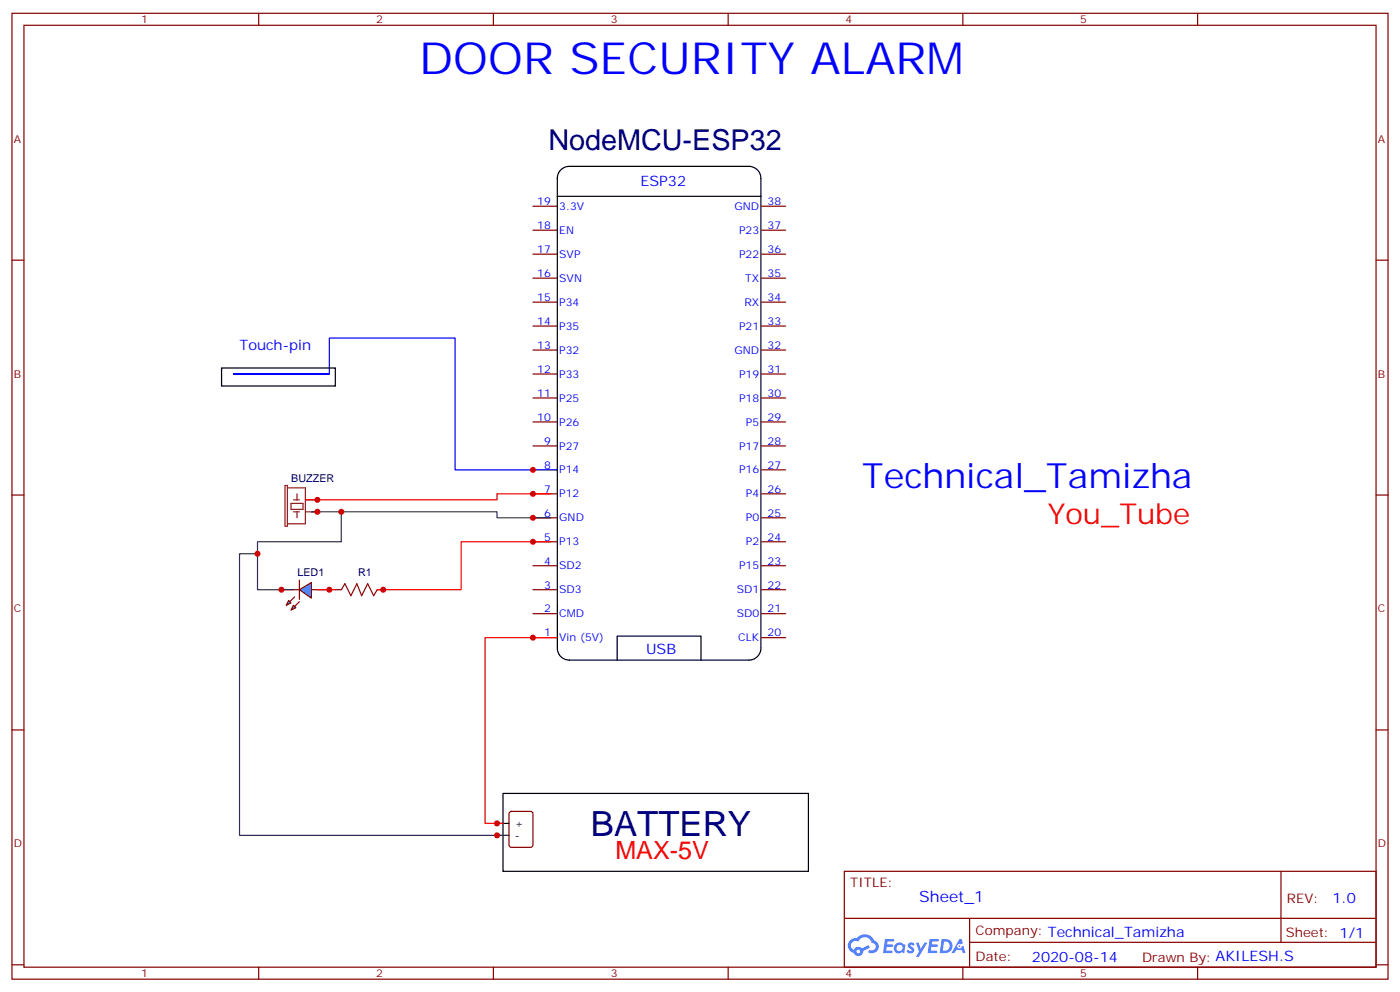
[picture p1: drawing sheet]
<svg xmlns="http://www.w3.org/2000/svg" width="412mm" height="292mm" viewBox="0 0 412 292" stroke-linecap="round" stroke-linejoin="round" font-family="sans-serif">
<g fill="none" stroke="#870000" stroke-width=".35">
<path d="M3.5 3.9h405.4v284.4h-405.4zM7.1 7.4h398.2v277.3h-398.2zM76.2 3.9v3.5M145.3 3.9v3.5M214.5 3.9v3.5M283.6 3.9v3.5M352.8 3.9v3.5M3.5 76.6h3.6M405.3 76.6h3.6M3.5 145.7h3.6M405.3 145.7h3.6M3.5 214.9h3.6"/>
<path d="M405.3 214.9h3.6M248.7 256.5h156.6v28.2h-156.6zM377.3 256.5v20.9M248.7 270.4h156.5M285.6 277.4h119.6M285.6 270.4v14.1M3.5 284h3.6M76.2 284.7v3.6M145.3 284.7v3.6M214.5 284.7v3.6M283.6 284.7v3.6M352.8 284.7v3.6"/>
<path d="M405.3 284h3.6"/>
</g>
<g fill="#5487ff">
<path d="M267.7 277.7a1.22 1.22 0 0 1 1.7 .2l-.4 .6a.47 .47 0 0 0-.3-.4 .47 .47 0 0 0-.5 .2l.1 .2a1.14 1.14 0 0 1 .8 1.8 1.14 1.14 0 0 1-1.9 0l-.2-.2 .5-.6 .7 .5a.29 .29 0 0 0 .3-.3 .29 .29 0 0 0-.2-.3 1.04 1.04 0 0 1-.6-1.7z"/>
<path d="M260.7 276.4h2.4l.3 .2-.2 .5-1.8 .1-.1 .8h1.5l.3 .4-.3 .4h-1.6l-.2 1.1h1.7l.2 .3-.2 .3-2.6 .1z"/>
<path d="M273.8 276.4h2.4l.3 .2-.1 .5-1.8 .1-.2 .8h1.6l.3 .4-.4 .4h-1.6l-.1 1.1h1.7l.2 .3-.2 .3-2.6 .1z"/>
<path d="M282.6 276.4h.7l.3 1.3-.6 .3a.69 .69 0 0 0-1 .3 .69 .69 0 0 0 .4 .9 .69 .69 0 0 0 .9-.6l.5-.2 .6 2.2h-.8l-.2-.9h-1.8l-.5 .9h-.8z"/>
<path d="M269.8 277.5h.8l.6 1.8 1.1-1.8h.9l-2.6 4.2h-.8l.9-1.5z"/>
<path d="M277.4 276.4l-.6 4.2h1.3a2.11 2.11 0 0 0 2.5-2.1 2.11 2.11 0 0 0-2.5-2.1zM278.1 277.2a1.39 1.39 0 0 1 1.7 1.4 1.39 1.39 0 0 1-1.8 1.3h-.3z"/>
<path d="M263.7 278.1a1.54 1.54 0 0 0-.1 2.1 1.54 1.54 0 0 0 2.2 .1l.6 .3 .3-2.3-.2-.3h-.4a1.49 1.49 0 0 0-2.4 .1zM264 279.1a.94 .94 0 0 1 1.8 0 .94 .94 0 0 1-1.8 0z"/>
<path d="M250.4 276.8a2.18 2.18 0 0 0 1.1 3.7 1.44 1.44 0 0 0 1.6 .9 1.44 1.44 0 0 0 1.2-1.4l2-1-.5-.8-1.9 1a1.47 1.47 0 0 0-2.4 .4 1.39 1.39 0 0 1-.7-1.9 1.39 1.39 0 0 1 2-.5 2.12 2.12 0 0 1 2.2-1.3 2.12 2.12 0 0 1 1.9 1.7 1.14 1.14 0 0 1 1.1 1.4 1.14 1.14 0 0 1-1.7 .7 .43 .43 0 0 0-.5 .4 .43 .43 0 0 0 .4 .5 1.98 1.98 0 0 0 2.5-1.2 1.98 1.98 0 0 0-1.2-2.6 3.1 3.1 0 0 0-5.3-.6l-.9 .1zM252.3 280.1a.55 .55 0 0 1 1.1 0 .55 .55 0 0 1-1.1 0z"/>
<circle cx="282.6" cy="278.5" r=".26"/>
</g>
<path d="M164.2 52.4v138.4a3.5 3.5 0 0 0 3.5 3.5h52.9a3.5 3.5 0 0 0 3.5-3.5M164.2 57.8h59.9M164.2 52.5a3.5 3.5 0 0 1 3.5-3.5h52.9a3.5 3.5 0 0 1 3.5 3.5v138.2M181.8 194.3v-7h24.7v7" fill="none" stroke="#000" stroke-width=".35"/>
<g fill="none" stroke="#870000" stroke-width=".35">
<path d="M157 60.7h7M157 67.8h7M157 74.8h7M224.4 60.7h7M224.4 67.8h7M224.4 74.8h7M157 88.9h7M157 96h7M157 81.9h7M224.4 88.9h7M224.4 96h7M224.4 81.9h7"/>
<path d="M157 103h7M157 110.1h7M157 117.2h7M224.4 103h7M224.4 110.1h7M224.4 117.2h7M157 124.2h7M157 131.3h7M157 138.3h7M224.4 124.2h7M224.4 131.3h7M224.4 138.3h7"/>
<path d="M157 145.4h7M157 152.4h7M157 159.5h7M224.4 145.4h7M224.4 152.4h7M224.4 159.5h7M157 166.5h7M157 173.6h7M224.4 166.5h7M224.4 173.6h7M157 180.7h7M157 187.7h7"/>
<path d="M224.4 180.7h7M224.4 187.7h7"/>
</g>
<path d="M84 142.9h.7v12h-.7zM84.7 143.6h5.3v10.6h-5.3M85.7 148.2h3.6v1.8h-3.6zM86.4 150.7h1.8M86.4 147.1h1.8M87.5 145.4v1.7M87.5 150.7v1.7M90 150.7h3.5M90 147.1h3.5" fill="none" stroke="#8c2424" stroke-width=".35"/>
<path d="M88.2 173.6l3.5-2.1v4.6z" fill="#09f" stroke="#870000" stroke-width=".35"/>
<path d="M88.2 170.8v5.6z" fill="#f00" stroke="#870000" stroke-width=".35"/>
<g fill="#870000" stroke="#870000" stroke-width=".35">
<path d="M88.2 177.1l-1.4 1.4z"/>
<path d="M86.8 175.7l-1.4 1.4z"/>
</g>
<g fill="#09f" stroke="#870000" stroke-width=".35">
<path d="M86.4 178.2l.7 .7-1.4 .7z"/>
<path d="M85 176.8l.7 .7-1.4 .7z"/>
</g>
<path d="M82.9 173.6h5.3M91.7 173.6h5.3M98.8 173.6h1.7M111.1 173.6h1.8M150.2 239.1l.4-.2h5.7l.6 .4 .1 9.4-.5 .7h-5.9l-.6-.4-.1-9.4z" fill="none" stroke="#870000" stroke-width=".35"/>
<path d="M65.3 108.3h33.5v5.3h-33.5zM148.2 233.6h89.9v22.9h-89.9zM146.4 242.4h3.5M146.4 245.9h3.5" fill="none" stroke="#000" stroke-width=".35"/>
<path d="M162.3 145.4h-15.9v1.7h-56.4M162.3 159.5h-26.5v14.1h-24.7M93.5 173.6h5.3M164 187.7h-21.1v54.7h5.3" fill="none" stroke="#f00" stroke-width=".35"/>
<path d="M91.7 150.7h54.7v1.7h15.9M100.5 150.7v8.8h-24.7v14.1h10.6M75.8 163h-5.2v82.9h79.3" fill="none" stroke="#333" stroke-width=".35"/>
<path d="M100.5 173.6l1.1-1.8 1.8 3.6 1.7-3.6 1.4 3.6 1.8-3.6 1.8 3.6 1-1.8" fill="none" stroke="#a10000" stroke-width=".35"/>
<path d="M97 110.1h-28.2h28.2v-10.6h37.1v38.8h29.9" fill="none" stroke="#00f" stroke-width=".35"/>
<g fill="#c00">
<circle cx="157" cy="187.7" r=".88"/>
<circle cx="146.4" cy="242.4" r=".88"/>
<circle cx="157" cy="152.4" r=".88"/>
<circle cx="157" cy="159.5" r=".88"/>
<circle cx="97" cy="173.6" r=".88"/>
<circle cx="157" cy="145.4" r=".88"/>
<circle cx="93.5" cy="147.1" r=".88"/>
<circle cx="93.5" cy="150.7" r=".88"/>
<circle cx="82.9" cy="173.6" r=".88"/>
<circle cx="100.5" cy="150.7" r=".88"/>
<circle cx="146.4" cy="245.9" r=".88"/>
<circle cx="75.8" cy="163" r=".88"/>
<circle cx="112.9" cy="173.6" r=".88"/>
<circle cx="157" cy="138.3" r=".88"/>
</g>
<text font-size="13.1" fill="#00f" x="123.5" y="21.9">DOOR SECURITY ALARM</text>
<text font-size="10.2" fill="#00f" x="254" y="143.6">Technical_Tamizha</text>
<text font-size="10.2" fill="#000080" x="174" y="246">BATTERY</text>
<text font-size="8.5" fill="#000080" x="161.6" y="44.1">NodeMCU-ESP32</text>
<text font-size="8.5" fill="#f00" x="308.7" y="154.2">You_Tube</text>
<text font-size="7.4" fill="#f00" x="181.3" y="252.9">MAX-5V</text>
<text font-size="4.6" fill="#00f" x="270.8" y="265.5">Sheet_1</text>
<g font-size="4.2" fill="#00f">
<text x="188.6" y="54.7">ESP32</text>
<text x="70.6" y="103">Touch-pin</text>
<text x="190.3" y="192.7">USB</text>
<text x="392.5" y="265.8">1.0</text>
<text x="304" y="283.1">2020-08-14</text>
</g>
<g font-size="3.9" fill="#800">
<text x="250.5" y="261.1">TITLE:</text>
<text x="379.1" y="265.8">REV:</text>
<text x="287.4" y="275.3">Company: Technical_Tamizha</text>
<text x="378.7" y="275.9">Sheet: 1/1</text>
<text x="287.4" y="283">Date:</text>
<text x="336.4" y="283.1">Drawn By: AKILESH.S</text>
</g>
<g font-size="3.2" fill="#800">
<text x="41.6" y="6.9">1</text>
<text x="110.8" y="6.9">2</text>
<text x="179.9" y="6.9">3</text>
<text x="249.1" y="6.9">4</text>
<text x="318.2" y="6.9">5</text>
<text x="4.1" y="42">A</text>
<text x="405.9" y="42">A</text>
<text x="4.1" y="111.2">B</text>
<text x="405.9" y="111.2">B</text>
<text x="4.1" y="180.3">C</text>
<text x="405.9" y="180.3">C</text>
<text x="4.1" y="249.4">D</text>
<text x="405.9" y="249.4">D</text>
<text x="41.6" y="287.7">1</text>
<text x="110.8" y="287.7">2</text>
<text x="179.9" y="287.7">3</text>
<text x="249.1" y="287.7">4</text>
<text x="318.2" y="287.7">5</text>
</g>
<g font-size="3.2" fill="#00f">
<text x="158.2" y="60.4">19</text>
<text x="164.7" y="61.8">3.3V</text>
<text x="216.4" y="61.8">GND</text>
<text x="226.1" y="60.4">38</text>
<text x="158.2" y="67.4">18</text>
<text x="164.7" y="68.8">EN</text>
<text x="217.7" y="68.8">P23</text>
<text x="226.1" y="67.4">37</text>
<text x="158.2" y="74.5">17</text>
<text x="164.7" y="75.9">SVP</text>
<text x="217.7" y="75.9">P22</text>
<text x="226.1" y="74.5">36</text>
<text x="158.2" y="81.5">16</text>
<text x="164.7" y="82.9">SVN</text>
<text x="219.5" y="82.9">TX</text>
<text x="226.1" y="81.5">35</text>
<text x="158.2" y="88.6">15</text>
<text x="164.7" y="90">P34</text>
<text x="219.3" y="90">RX</text>
<text x="226.1" y="88.6">34</text>
<text x="158.2" y="95.6">14</text>
<text x="226.1" y="95.6">33</text>
<text x="164.7" y="97">P35</text>
<text x="217.7" y="97">P21</text>
<text x="158.2" y="102.7">13</text>
<text x="164.7" y="104.1">P32</text>
<text x="216.4" y="104.1">GND</text>
<text x="226.1" y="102.7">32</text>
<text x="158.2" y="109.7">12</text>
<text x="164.7" y="111.2">P33</text>
<text x="217.7" y="111.2">P19</text>
<text x="226.1" y="109.7">31</text>
<text x="158.2" y="116.8">11</text>
<text x="164.7" y="118.2">P25</text>
<text x="217.7" y="118.2">P18</text>
<text x="226.1" y="116.8">30</text>
<text x="158.2" y="123.9">10</text>
<text x="164.7" y="125.3">P26</text>
<text x="219.7" y="125.3">P5</text>
<text x="226.1" y="123.9">29</text>
<text x="160.3" y="130.9">9</text>
<text x="226.1" y="130.9">28</text>
<text x="160.3" y="138">8</text>
<text x="164.7" y="132.3">P27</text>
<text x="217.7" y="132.3">P17</text>
<text x="226.1" y="138">27</text>
<text x="164.7" y="139.4">P14</text>
<text x="217.7" y="139.4">P16</text>
<text x="160.3" y="145">7</text>
<text x="164.7" y="146.4">P12</text>
<text x="219.7" y="146.4">P4</text>
<text x="226.1" y="145">26</text>
<text x="160.3" y="152.1">6</text>
<text x="164.7" y="153.5">GND</text>
<text x="219.7" y="153.5">P0</text>
<text x="226.1" y="152.1">25</text>
<text x="160.3" y="159.1">5</text>
<text x="164.7" y="160.5">P13</text>
<text x="219.7" y="160.5">P2</text>
<text x="226.1" y="159.1">24</text>
<text x="160.3" y="166.2">4</text>
<text x="164.7" y="167.6">SD2</text>
<text x="217.7" y="167.6">P15</text>
<text x="226.1" y="166.2">23</text>
<text x="160.3" y="173.2">3</text>
<text x="226.1" y="173.2">22</text>
<text x="164.7" y="174.7">SD3</text>
<text x="217" y="174.7">SD1</text>
<text x="160.3" y="180.3">2</text>
<text x="164.7" y="181.7">CMD</text>
<text x="217" y="181.7">SD0</text>
<text x="226.1" y="180.3">21</text>
<text x="160.3" y="187.4">1</text>
<text x="164.7" y="188.8">Vin (5V)</text>
<text x="217.5" y="188.8">CLK</text>
<text x="226.1" y="187.4">20</text>
</g>
<g font-size="3.2" fill="#000080">
<text x="85.8" y="141.9">BUZZER</text>
<text x="87.6" y="169.4">LED1</text>
<text x="105.5" y="169.4">R1</text>
</g>
<g font-size="3.2">
<text x="151.7" y="243.5">+</text>
<text x="151.7" y="247">-</text>
</g>
</svg>
